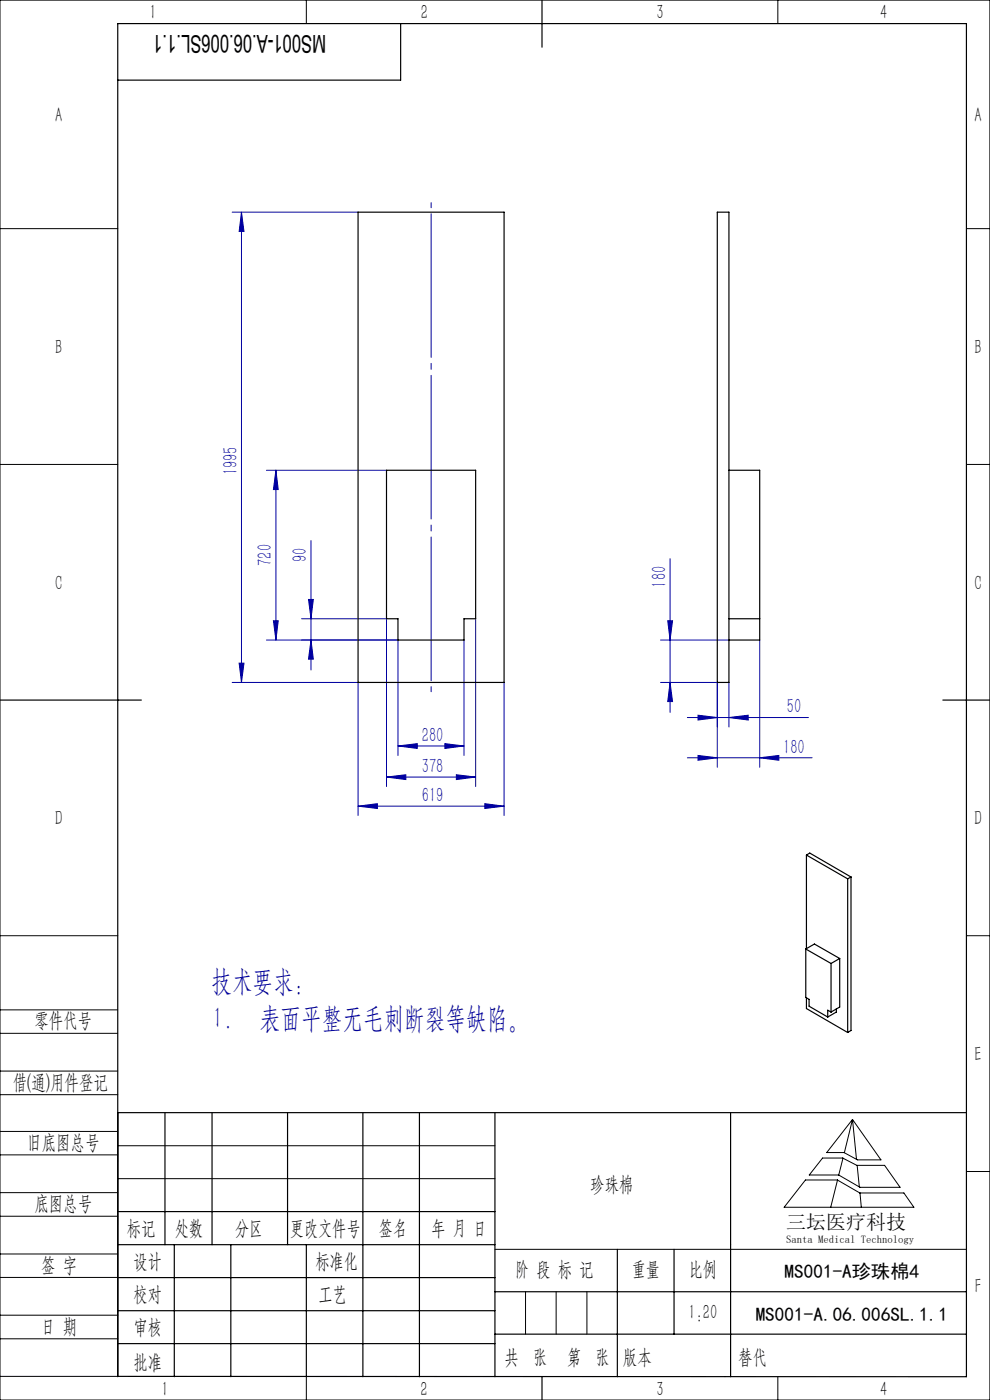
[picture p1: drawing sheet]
<svg xmlns="http://www.w3.org/2000/svg" width="210mm" height="297mm" viewBox="0 0 210 297" stroke-linecap="round" stroke-linejoin="round" font-family="sans-serif">
<g fill="none" stroke="#0000a0" stroke-width=".21">
<path d="M49.2 45h26.8M51.2 45l.6 4.1h-1.1zM51.2 45v99.8M56.5 99.8h25.5M58.5 99.8l.5 4.1h-1zM58.5 99.8v36M66 114.7v27.4M142.1 118.5v32.6M56.5 135.8h27.9v24.5M58 131.7h1l-.5 4.1zM64 131.3h18v35.6M65.4 127.2h1.1l-.5 4.1z"/>
<path d="M66 135.8l.5 4h-1.1zM98.4 135.8v24.5M100.9 131.3v35.6M140.1 135.8h14.5M141.6 131.7h1.1l-.6 4.1zM161.1 135.8v27M49.2 144.8h26.8v28.2M50.7 140.7h1.1l-.6 4.1zM84.4 158.3l4.1-.5v1zM84.4 158.3h14M94.4 157.8l4 .5-4 .5zM106.9 144.8v28.2"/>
<path d="M140.1 144.8h12.1v18M142.1 144.8l.6 4h-1.1zM145.8 152.2h25.7M148.1 151.7l4.1 .5-4.1 .5zM154.6 152.2l4.1-.5v1zM154.6 144.8v9.4M76 171l4-.5v1zM76 171h30.9M82 164.8l4.1-.4v1zM82 164.8h18.9M96.8 164.4l4.1 .4-4.1 .6zM102.8 170.5l4.1 .5-4.1 .5z"/>
<path d="M145.8 160.8h26.5M148.1 160.3l4.1 .5-4.1 .5zM161.1 160.8l4.1-.5v1z"/>
</g>
<path d="M91.5 43v103.7" fill="none" stroke="#0000a0" stroke-width=".21" stroke-dasharray="30.5 1.3 1.3 1.3" stroke-dashoffset="-2.3"/>
<g fill="none" stroke="#000" stroke-width=".21">
<path d="M0 0h210v297h-210zM65 0v5M165 0v5M0 48.5h25M205 48.5h5M0 98.5h25M205 98.5h5M0 198.5h25M205 198.5h5M0 214.2h25M0 219.2h25M0 232.2h25"/>
<path d="M0 227.2h25M25 236v56h-25M180.8 237.5l6.1 8.6h-5l-2.9-1.6h-3.6zM180.8 237.5l-1.7 7M180.8 237.5l.9 8.5M0 245h25M0 240h25M0 258h25M0 253h25M25 243.1h80M25 250h80M170.9 250.3h6.7l4.8 2.8h9.3l2.2 3h-27.6z"/>
<path d="M174.5 245.7h4.3l3 1.5h5.8l3.3 4.7h-8.5l-4.5-2.6h-6.2zM177.7 250.3l-1.5 5.8M178.8 245.7l-.9 3.6M181.8 247.2l.5 4.6M182.4 253.1l.3 3M205 248.5h5M0 271h25M0 266h25M0 279h25M105 265h100M111.5 274v9M118 274v9"/>
<path d="M124.5 274v9M0 284h25M65 292.1v4.9M153.7 292h.1M165 292v5"/>
</g>
<g fill="none" stroke="#000" stroke-width=".25">
<path d="M85 5v12h-60M115 0v10M0 148.5h30M200 148.5h10M25 236h180M35 236v28.1M45 236v28.1M61 236v28.1M77 236v56.1M89 236v56.1M105 236v56.1M155 236v56.1"/>
<path d="M25 257h80M25 264.1h80M25 271h80M25 278.1h80M37 264.1v28M49 264.1v28M65 264.1v28M105 274h100M131 265v27.1M143 265v18M25 292l180 .1v-287.1h-180v287.1M25 285h80"/>
<path d="M105 283h100M115 292v5"/>
</g>
<g fill="#0000a0">
<path d="M154.6 152.2l4.1-.5v1zM148.1 151.7l4.1 .5-4.1 .5z"/>
<path d="M161.1 160.8l4.1-.5v1zM148.1 160.3l4.1 .5-4.1 .5z"/>
<path d="M96.8 164.4l4.1 .4-4.1 .6zM82 164.8l4.1-.4v1z"/>
<path d="M84.4 158.3l4.1-.5v1zM94.4 157.8l4 .5-4 .5z"/>
<path d="M58 131.7h1l-.5 4.1zM58.5 99.8l.5 4.1h-1z"/>
<path d="M66 135.8l.5 4h-1.1zM65.4 127.2h1.1l-.5 4.1z"/>
<path d="M51.2 45l.6 4.1h-1.1zM50.7 140.7h1.1l-.6 4.1zM141.6 131.7h1.1l-.6 4.1zM142.1 144.8l.6 4h-1.1z"/>
<path d="M76 171l4-.5v1zM102.8 170.5l4.1 .5-4.1 .5z"/>
</g>
<g fill="none" stroke="#000" stroke-width=".25">
<path d="M76 45h30.9v99.8h-30.9zM152.2 45h2.4v99.8h-2.4zM82 99.8h18.9v31.5h-2.5v4.5h-14v-4.5h-2.4zM154.6 99.8h6.5v36h-6.5M154.6 131.3h6.5M171.1 181.4v19.9M171.1 181.4l8.7 5M171.1 181.4l.7-.4 8.7 5.1M179.8 186.4v32.6M180.5 186.1v32.5l-.7 .4M180.5 186.1l-.7 .3M170.9 201.3l1.9-1 5.3 3"/>
<path d="M170.9 201.3l5.4 3.1M170.9 201.3v10.3l.7 .4v1.5l4 2.3M171.1 211.7v2.3l8.7 5M176.3 204.4v10.3M176.3 214.7l-.7-.4v1.5M177.4 214v.7l-1.8 1.1M178.1 203.3v10.3l-1.8 1.1M178.1 203.3l-1.8 1.1"/>
</g>
<g font-size="6.3" fill="#0000a0">
<text x="44.8" y="210.3">技术要求：</text>
<text x="45.1" y="218.1">1.</text>
<text x="55.1" y="218.1">表面平整无毛刺断裂等缺陷。</text>
</g>
<text font-size="5.2" x="69.2" y="7.3" transform="rotate(-180 69.2 7.3)">MS001-A.06.006SL.1.1</text>
<g font-size="4.4" fill="#010000">
<text x="31.7" y="4.1">1</text>
<text x="89.2" y="4.1">2</text>
<text x="139.2" y="4.1">3</text>
<text x="186.7" y="4.1">4</text>
<text x="156.6" y="289.5">替代</text>
</g>
<g font-size="4.4">
<text x="11.7" y="25.9">A</text>
<text x="206.7" y="25.9">A</text>
<text x="11.7" y="75.1">B</text>
<text x="206.7" y="75.1">B</text>
<text x="11.7" y="125.1">C</text>
<text x="206.7" y="125.1">C</text>
<text x="11.7" y="175.1">D</text>
<text x="206.7" y="175.1">D</text>
<text x="7.3" y="217.9">零件代号</text>
<text x="206.7" y="225.1">E</text>
<text x="2.7" y="231">借(通)用件登记</text>
<text x="5.8" y="243.7">旧底图总号</text>
<text x="7.3" y="256.8">底图总号</text>
<text x="125.2" y="252.6">珍珠棉</text>
<text x="26.9" y="261.9">标记</text>
<text x="37.1" y="261.9">处数</text>
<text x="49.9" y="261.9">分区</text>
<text x="61.5" y="261.9">更改文件号</text>
<text x="80.4" y="261.9">签名</text>
<text x="91.5" y="261.9">年 月 日</text>
<text x="8.7" y="269.8">签 字</text>
<text x="28.3" y="268.9">设计</text>
<text x="66.9" y="268.9">标准化</text>
<text x="109.3" y="270.8">阶 段 标 记</text>
<text x="134" y="270.8">重量</text>
<text x="146.1" y="270.8">比例</text>
<text x="206.8" y="274.4">F</text>
<text x="28.3" y="276">校对</text>
<text x="67.6" y="276">工艺</text>
<text x="146" y="279.8">1:20</text>
<text x="8.7" y="282.9">日 期</text>
<text x="28.4" y="283">审核</text>
<text x="28.3" y="290.4">批准</text>
<text x="107" y="289.5">共 张</text>
<text x="120.3" y="289.5">第 张</text>
<text x="132.1" y="289.5">版本</text>
<text x="34.2" y="296.1">1</text>
<text x="89.2" y="296.2">2</text>
<text x="139.2" y="296.2">3</text>
<text x="186.7" y="296.2">4</text>
</g>
<g font-size="4.4" fill="#0000a0">
<text x="50.4" y="100.8" transform="rotate(-90 50.4 100.8)">1995</text>
<text x="65.1" y="119.3" transform="rotate(-90 65.1 119.3)">90</text>
<text x="57.7" y="120" transform="rotate(-90 57.7 120)">720</text>
<text x="141.3" y="124.7" transform="rotate(-90 141.3 124.7)">180</text>
<text x="166.9" y="151.3">50</text>
<text x="89.5" y="157.4">280</text>
<text x="166.1" y="159.9">180</text>
<text x="89.5" y="164">378</text>
<text x="89.5" y="170.1">619</text>
</g>
<text font-size="4.2" x="166.8" y="260.7">三坛医疗科技</text>
<g font-size="4.1">
<text x="166.4" y="271.1">MS001-A珍珠棉4</text>
<text x="160.3" y="280.2">MS001-A.06.006SL.1.1</text>
</g>
<text font-size="2.3" x="166.8" y="263.6">Santa Medical Technology</text>
</svg>
